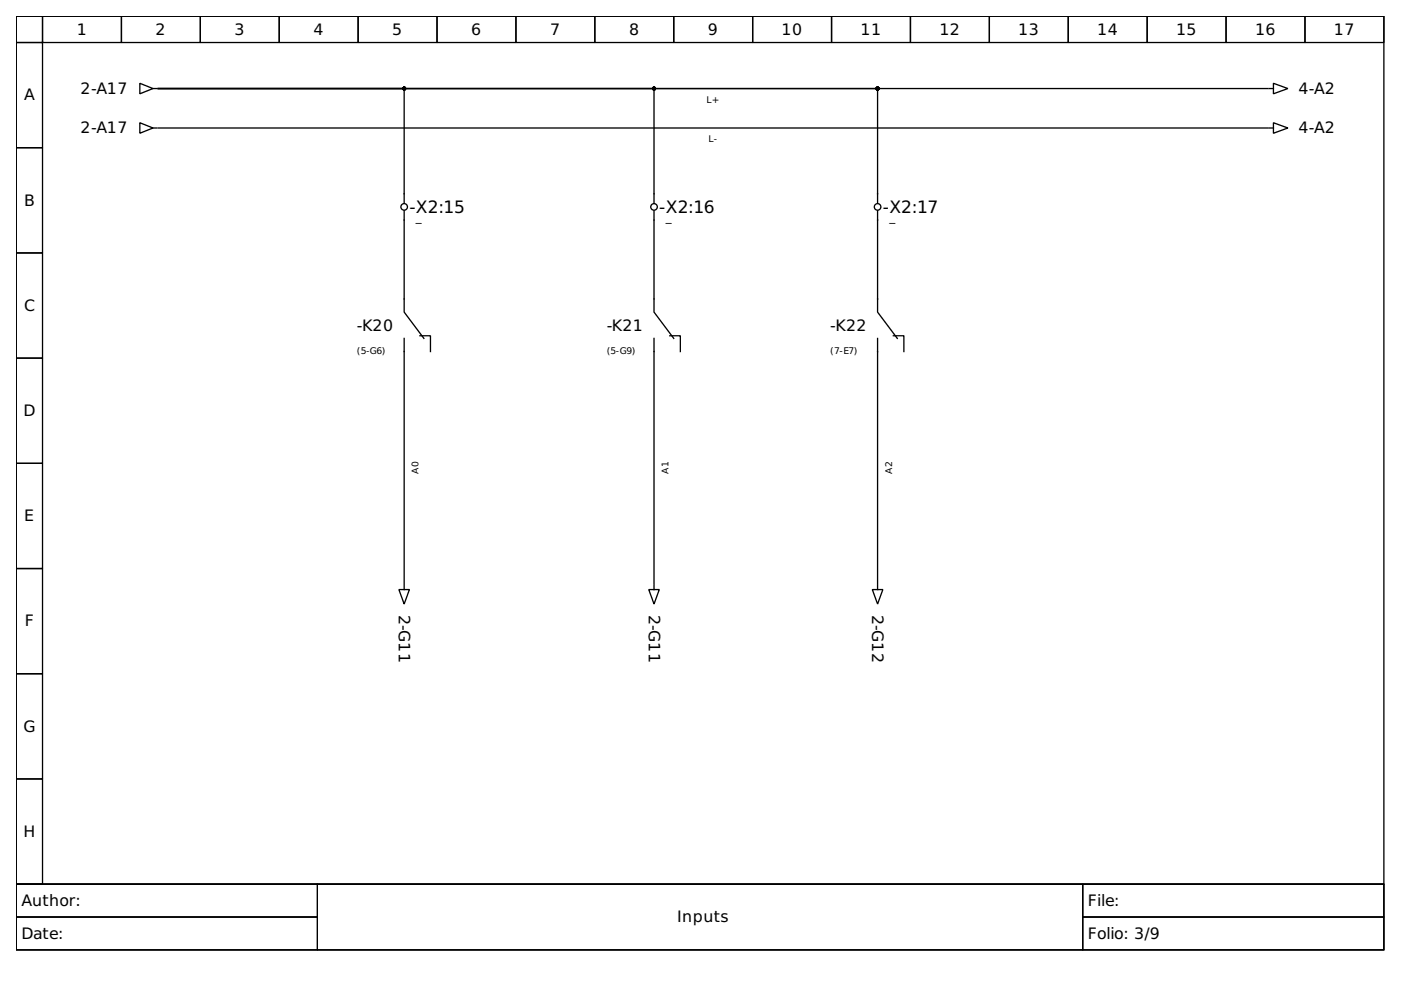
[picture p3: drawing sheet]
<svg xmlns="http://www.w3.org/2000/svg" width="297mm" height="210mm" viewBox="0 0 297 210" stroke-linecap="round" stroke-linejoin="round" font-family="sans-serif">
<g fill="none" stroke="#000" stroke-width=".28">
<path d="M3.4 3.4h290v184.1h-290zM3.4 3.4h5.6v5.6h-5.6zM3.4 9h5.6v22.3h-5.6zM9 3.4h16.7v5.6h-16.7zM25.7 3.4h16.8v5.6h-16.8zM29.6 17.7l2.8 1.1-2.8 1.1zM32.4 18.8h.9M33.6 18.8h235.3M33.6 18.8h52.1v24.2M33.6 18.8h105.1v24.2M33.6 18.8h152.5v24.2M42.5 3.4h16.7v5.6h-16.7z"/>
<path d="M59.2 3.4h16.7v5.6h-16.7zM75.9 3.4h16.8v5.6h-16.8zM92.7 3.4h16.7v5.6h-16.7zM109.4 3.4h16.7v5.6h-16.7zM126.1 3.4h16.7v5.6h-16.7zM142.8 3.4h16.8v5.6h-16.8zM159.6 3.4h16.7v5.6h-16.7zM176.3 3.4h16.7v5.6h-16.7zM193 3.4h16.8v5.6h-16.8zM209.8 3.4h16.7v5.6h-16.7zM226.5 3.4h16.7v5.6h-16.7zM243.2 3.4h16.8v5.6h-16.8z"/>
<path d="M260 3.4h16.7v5.6h-16.7zM269.2 18.8h.8M270 17.7l3.1 1.1-3.1 1.1zM276.7 3.4h16.7v5.6h-16.7zM3.4 31.3h5.6v22.3h-5.6zM29.6 26l2.8 1.1-2.8 1.2zM32.4 27.1h.9M33.6 27.1h235.3M269.2 27.1h.8M270 26l3.1 1.1-3.1 1.2zM3.4 53.6h5.6v22.3h-5.6zM85.7 44.7v21.5l4.2 5.5"/>
<path d="M138.7 44.7v21.5l4.1 5.5M186.1 44.7v21.5l4.1 5.5M3.4 75.9h5.6v22.3h-5.6zM85.7 71.7v52.2M89 71.2h2.3v3.3M138.7 71.7v52.2M142 71.2h2.2v3.3M186.1 71.7v52.2M189.4 71.2h2.2v3.3M3.4 98.2h5.6v22.3h-5.6zM3.4 120.5h5.6v22.3h-5.6zM84.6 125h2.2l-1.1 3.1z"/>
<path d="M85.7 124.2v.8M137.6 125h2.2l-1.1 3.1zM138.7 124.2v.8M184.9 125h2.3l-1.1 3.1zM186.1 124.2v.8M3.4 142.8h5.6v22.4h-5.6zM3.4 165.2h5.6v22.3h-5.6zM3.4 187.5h290v13.9h-290z"/>
<circle cx="85.7" cy="43.9" r=".7"/>
<circle cx="138.7" cy="43.9" r=".7"/>
<circle cx="186.1" cy="43.9" r=".7"/>
</g>
<path d="M3.4 187.5h63.9v6.9h-63.9zM3.4 194.4h63.9v7h-63.9zM67.3 187.5h162.3v13.9h-162.3zM229.6 187.5h63.8v6.9h-63.8zM229.6 194.4h63.8v7h-63.8z" fill="none" stroke="#000" stroke-width=".21"/>
<g fill="#000" stroke="#000" stroke-width=".28">
<circle cx="85.7" cy="18.8" r=".28"/>
<circle cx="138.7" cy="18.8" r=".28"/>
<circle cx="186.1" cy="18.8" r=".28"/>
</g>
<g font-size="3.6">
<text x="86.8" y="45.1">-X2:15</text>
<text x="139.8" y="45.1">-X2:16</text>
<text x="187.2" y="45.1">-X2:17</text>
</g>
<g font-size="3.3">
<text x="16.3" y="7.3">1</text>
<text x="33" y="7.3">2</text>
<text x="49.7" y="7.3">3</text>
<text x="66.5" y="7.3">4</text>
<text x="83.2" y="7.3">5</text>
<text x="99.9" y="7.3">6</text>
<text x="116.6" y="7.3">7</text>
<text x="133.4" y="7.3">8</text>
<text x="150.1" y="7.3">9</text>
<text x="165.7" y="7.3">10</text>
<text x="182.4" y="7.3">11</text>
<text x="199.2" y="7.3">12</text>
<text x="215.9" y="7.3">13</text>
<text x="232.6" y="7.3">14</text>
<text x="249.4" y="7.3">15</text>
<text x="266.1" y="7.3">16</text>
<text x="282.8" y="7.3">17</text>
<text x="5.1" y="21.3">A</text>
<text x="17.1" y="19.9">2-A17</text>
<text x="275.3" y="19.9">4-A2</text>
<text x="17.1" y="28.3">2-A17</text>
<text x="275.3" y="28.3">4-A2</text>
<text x="5.1" y="43.6">B</text>
<text x="5.1" y="65.9">C</text>
<text x="75.7" y="70.1">-K20</text>
<text x="128.6" y="70.1">-K21</text>
<text x="176" y="70.1">-K22</text>
<text x="5" y="88.2">D</text>
<text x="5.1" y="110.5">E</text>
<text x="84.6" y="130.3" transform="rotate(90 84.6 130.3)">2-G11</text>
<text x="137.6" y="130.3" transform="rotate(90 137.6 130.3)">2-G11</text>
<text x="184.9" y="130.3" transform="rotate(90 184.9 130.3)">2-G12</text>
<text x="5.3" y="132.8">F</text>
<text x="5" y="155.1">G</text>
<text x="5" y="177.4">H</text>
<text x="4.6" y="192.1">Author:</text>
<text x="143.5" y="195.5">Inputs</text>
<text x="230.7" y="192.1">File:</text>
<text x="4.6" y="199">Date:</text>
<text x="230.7" y="199">Folio: 3/9</text>
</g>
<g font-size="2.5">
<text x="88.2" y="46.9">_</text>
<text x="141.2" y="46.9">_</text>
<text x="188.6" y="46.9">_</text>
</g>
<g font-size="2">
<text x="149.8" y="21.8">L+</text>
<text x="150.2" y="30.2">L-</text>
<text x="75.7" y="75.1">(5-G6)</text>
<text x="128.6" y="75.1">(5-G9)</text>
<text x="176" y="75.1">(7-E7)</text>
<text x="88.8" y="100.5" transform="rotate(-90 88.8 100.5)">A0</text>
<text x="141.7" y="100.5" transform="rotate(-90 141.7 100.5)">A1</text>
<text x="189.1" y="100.5" transform="rotate(-90 189.1 100.5)">A2</text>
</g>
</svg>
